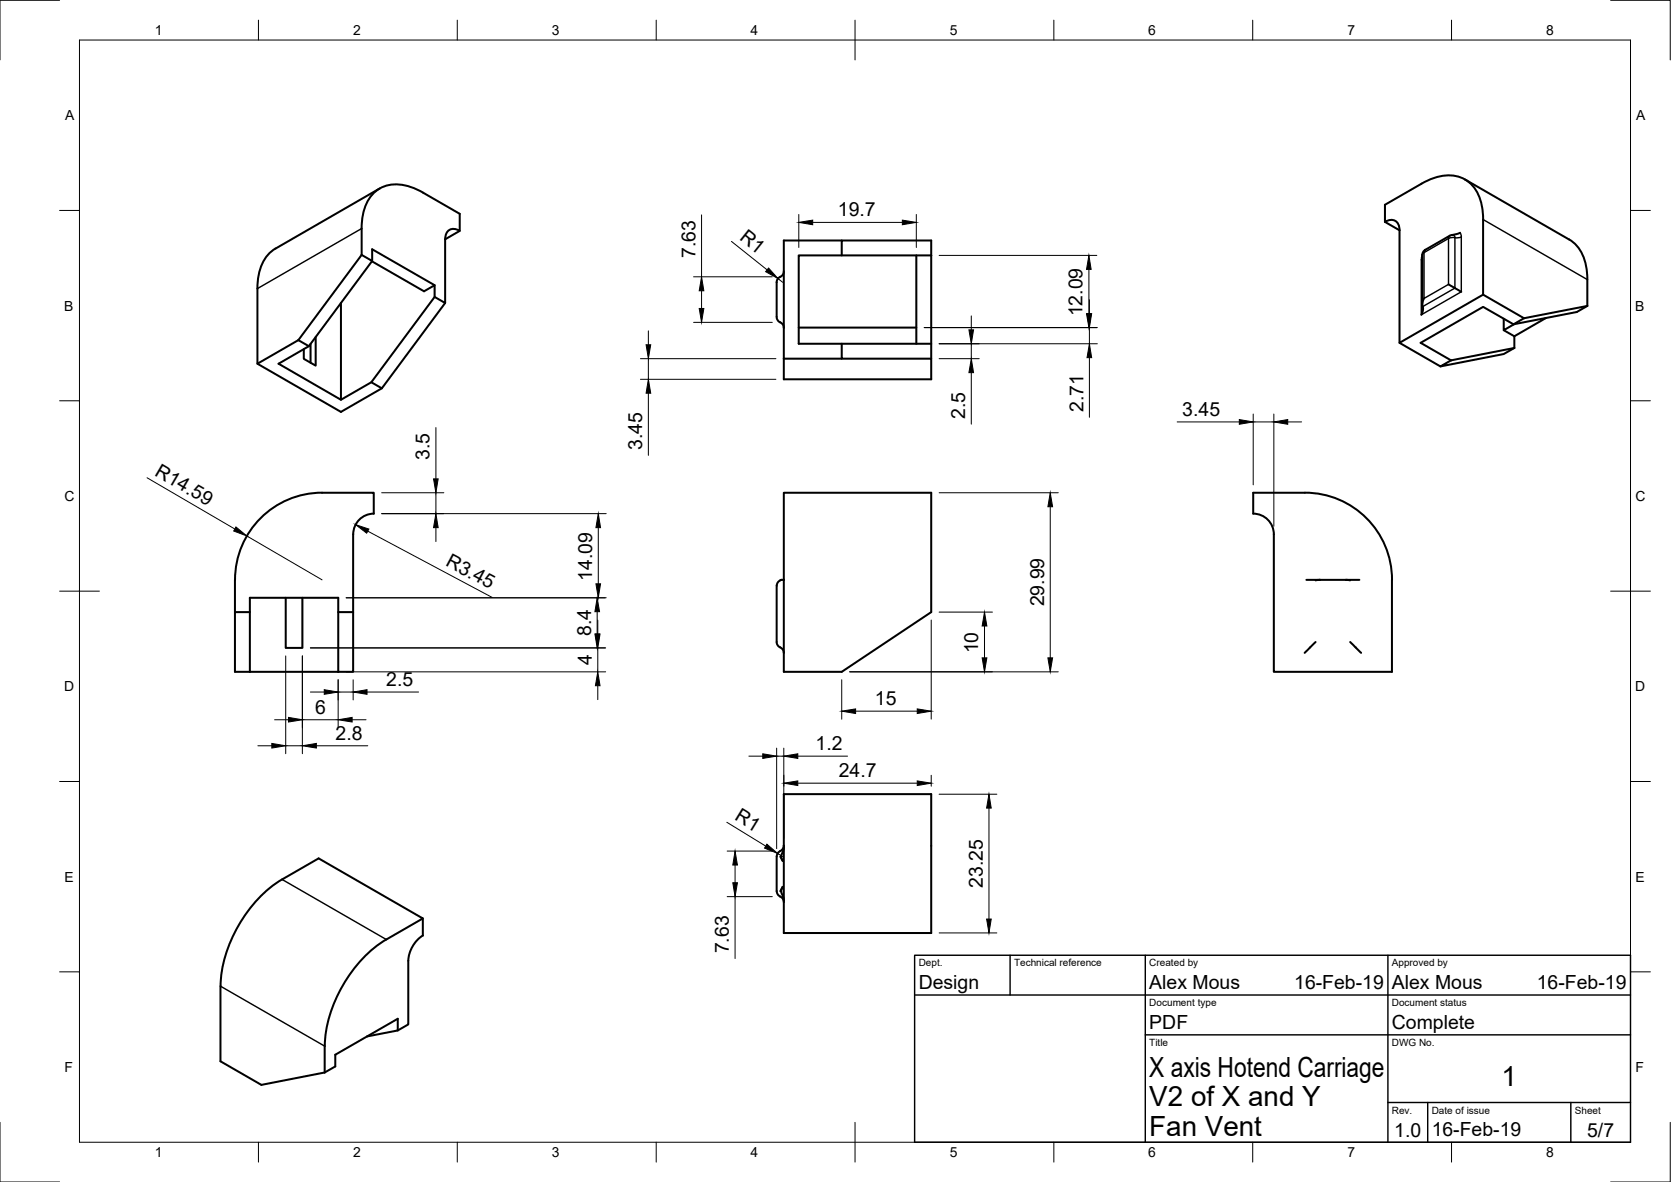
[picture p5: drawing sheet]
<svg xmlns="http://www.w3.org/2000/svg" width="420mm" height="297mm" viewBox="0 0 420 297" stroke-linecap="round" stroke-linejoin="round" font-family="sans-serif">
<!-- layer: Visible -->
<g fill="none" stroke="#000" stroke-width=".51">
<path d="M90.9 57.4v6.7M95.5 47.4l-26.2 15.1M106.4 48.4l9.2 5.3v4.3l-3.7 2.1M106.4 48.4a11.9 11.9 0 0 0-9.8-1.6 9.6 9.6 0 0 0-5.6 8.8l-.1 1.8M115.6 58a2.24 2.24 0 0 0-2.6-.2 2.24 2.24 0 0 0-1.1 2.3M348.2 55.8l3.7 2.1M348.2 55.8a2.24 2.24 0 0 1 2.6-.3 2.24 2.24 0 0 1 1.1 2.4M357.4 46.2l-9.2 5.3v4.3M357.4 46.2a11.9 11.9 0 0 1 9.9-1.6 9.6 9.6 0 0 1 5.5 8.8l.1 1.8M364.5 59.3l-6.1 3.5a1.49 1.49 0 0 0-.8 1.3v12.4M367.1 58.5l-2.6 .7M368.3 45.1l26.3 15.1"/>
<path d="M372.9 55.2v18.8l-21 12.2v-28.3M69.3 62.4a10.4 10.4 0 0 0-4.5 8.8l-.1 20.2 21 12.1 10.3-5.9M90.9 64.1l2.7 1.5M90.9 64.1l-15.9 21.4M93.5 65.7l13.1 7.5 2.7-1.5v2.9l-15.9 21.5-7.7 4.4M109.3 71.7l-15.7-9.1v3l-15.9 21.4-7.7 4.4 15.7 9.1v-24.4M111.9 60.1v16l-2.6-1.5M111.9 76.1l-15.9 21.5-2.6-1.5M197.1 68.2a1.98 1.98 0 0 1-1.4 1.7l-.4 1v8.7a1.98 1.98 0 0 0 1.4 1.8l.4 1M211.6 64.2v-3.8h22.5v3.8M211.6 60.4h-14.5v29.7M230.4 64.2v22.2"/>
<path d="M234.1 64.2v25.9M234.1 64.2h-33.3v22.2h33.3M358.1 75a2.92 2.92 0 0 0-.3 2.6l-.4 1.5M364.2 71.5l3.2 1.8M372.9 74l10.3 6M383.2 80l-2.6 1.5M388.7 79.9l-7.9 4.6M394.6 60.2a10.4 10.4 0 0 1 4.5 8.8v7.9M399.1 76.9l-2.6 1.5-15.9 3.1-7.7-4.4-15.7 9.1 7.6 4.4M399.1 76.9l-15.9 3.1M75 85.5l-10.3 5.9M75 85.5l2.7 1.5"/>
<path d="M78.1 86.4v4.8M79.4 84.7v7.2l-3-1.7v-2.5M197.1 90.1h14.5M200.8 82.3h29.6M211.6 86.4v3.7h22.5v5.2h-37v-5.2M351.9 86.2l10.3 5.9M378.1 80.1v2.9l2.6-1.5M378.1 83l2.7 1.5M380.8 87.4l-2.7 1.6-15.9 3.1 2.6-1.5M380.8 84.5v2.9M380.8 87.4l-16 3.2M197.1 123.8h37v30l-22.5 15h-14.5z"/>
<path d="M315.1 123.8h13a21.9 21.9 0 0 1 21.9 21.9v23.1h-29.7v-34.5a5.2 5.2 0 0 0-5.2-5.2zM59.1 153.8h3.7M71.8 150.2v12.6h4.2v-12.6M85 153.8h3.8v-19.5a5.2 5.2 0 0 1 5.2-5.2v-5.3h-13a21.9 21.9 0 0 0-21.9 21.9v23.1h25.9M88.8 153.8v15h-3.8M196.4 145.7h.7M196.4 145.7l-.7 .6-.4 .9v14.1a1.99 1.99 0 0 0 1.4 1.7l.4 1.1M328.5 145.7h3.4M331.9 145.7l-1.1 .1M331.9 145.7h6.5M338.4 145.7l1.1 .1M338.4 145.7h3.4"/>
<path d="M62.8 168.8v-18.6h22.2v18.6M330.8 161.3l-2.8 2.8M339.5 161.3l2.7 2.8M197.1 199.6h37v34.9h-37zM197.1 212.9l-.7 2.3 .4 1.1-.6-1M197.1 212.5l-.4 .9-1 .9-.4 .6v9.1M70.9 221l9.2-5.3 26.2 15.1-9.2 5.3M70.9 221a34.2 34.2 0 0 0-15.4 26.8l-.1 18.9 10.3 5.9 15.9-3.1M97.2 236.1a34.2 34.2 0 0 0-15.5 26.8l-.1 6.6M106.3 230.8v4.3M106.3 235.1a8.1 8.1 0 0 0-3.6 6.3v16l-2.7 1.6M195.3 223.9l.2 .7 .7 .7"/>
<path d="M196.2 225.3l.7 .7 .2 .7M196.2 224l.6-1.1-.4 1.1 .7 2.3M92.3 260.5l7.7-1.5v-3l-15.7 9.1v2.9l-2.7 1.5"/>
</g>
<!-- layer: Visible Narrow -->
<g fill="none" stroke="#000" stroke-width=".36">
<path d="M90.9 57.4l-26.2 15.1M364.2 59.9v11.6l-6.1 3.5v-11.5M364.2 59.9l-6.1 3.6M364.5 59.2l-.3 .7M365.3 59a.59 .59 0 0 1 .5 .7M365.8 59.7v12.7l-8.1 4.7M365.8 59.7h-.8l-.8 .2M367.1 58.5l.3 1M367.4 59.5v13.8l-10 5.8v-13.8M367.4 59.5l-.7 .3-.9-.1M372.9 55.2l26.2 15.1M357.6 65.1l-.2 .2"/>
<path d="M357.6 64.1l-.2 1.2M358.1 63.5l-.5 .6M358.4 62.8l-.3 .7M70.9 221l26.2 15.1M55.4 247.8l26.2 15.1"/>
</g>
<!-- layer: Border -->
<g fill="none" stroke="#000" stroke-width=".25">
<path d="M15 .1h-15v15M20 10.1h390v276.9h-390zM65 5.1v5M115 5.1v5M165 5.1v5M215 5.1v10M265 5.1v5M315 5.1v5M365 5.1v5M405 .1h15v15M15 52.9h5M410 52.9h5"/>
<path d="M15 100.7h5M410 100.7h5M15 148.6h10M405 148.6h10M15 196.4h5M410 196.4h5M15 244.2h5M410 244.2h5M0 282.1v14.9h15M65 287v5M115 287v5M165 287v5"/>
<path d="M215 282.1v9.9M265 287v5M315 287v5M365 287v5M420 282.1v14.9h-15"/>
</g>
<!-- layer: TitleBlock -->
<path d="M230 240.1h180v46.9h-180zM230 250h180M254 240.1v9.9M288 240.1v46.9M349 240.1v46.9M288 260.1h122M349 277.1h61M359 277.1v9.9M395 277.1v9.9" fill="none" stroke="#000" stroke-width=".36"/>
<!-- layer: Dimensions -->
<g fill="none" stroke="#000" stroke-width=".25">
<path d="M176.4 54v15.6M200.9 53.9v8.3M204.3 55.9h22.6M230.4 53.9v8.3M174.4 69.6h19.8M176.4 73.1v4.4M183.9 60.7l9 7.1M195.6 70l1.2 .9M236.1 64.2h39.7M244.2 79.4v3.5M273.8 67.7v11.1M273.9 75.3v3.5"/>
<path d="M161 90.1h34.1M161 95.3h34.1M163 83.1v3.5M163 90.1v5.2M163 98.8v15.6M174.4 81h19.8M232.4 82.3h43.5M236.1 90.1h10.1M236.1 86.4h39.8M244.2 86.4v3.7M244.2 93.6v13M273.9 82.3v4.1"/>
<path d="M273.9 89.9v15M109.6 107.4v12.9M296 106h15.6M315.1 104v17.8M315.1 106h5.2M320.3 104v28.3M323.8 106h3.5M37 120.1l22 12.8M62.1 134.7l18.9 11M92.5 133.5l31.3 16.6M96 129.1h56.4M96 123.8h15.6"/>
<path d="M109.6 123.8v5.3M109.6 132.6v3.5M150.4 132.6v14.1M236.1 123.8h30M264.1 127.3v38M87 150.2h65.4M150.2 153.7v5.6M150.3 155.8v3.5M234.1 155.8v24.9M236.1 153.8h13.4M247.5 157.3v8M71.8 164.8v24.6"/>
<path d="M76 164.8v24.6M78 162.8h74.3M78 173.9h3.5M85 170.8v12.1M85 173.9h3.8M87 168.8h65.3M88.8 170.8v5.1M92.3 173.9h12.9M150.3 162.8v6M150.3 172.3v3.5M211.6 170.8v9.9M213.6 168.8h52.5"/>
<path d="M215.1 178.7h15.5M64.8 187.4h3.5M69 180.9h3.5M71.8 187.4h4.2M76 180.9h9M79.5 187.4h13M88.5 180.9h3.5M188.3 190h3.5M195.3 188v25.3M195.3 190h1.8M197.1 188v22.6M200.6 190h12.5"/>
<path d="M200.6 196.8h30M234.1 194.8v2.8M236.1 199.6h14.6M182.8 206.6l9.7 6M182.8 213.9h11.4M184.8 217.4v4.4M195.5 214.5l1.3 .8M248.7 203.1v27.9M182.8 225.3h11.4M184.8 225.3v15.6M236.1 234.4h14.6"/>
</g>
<g fill="#000" stroke="#000" stroke-width=".25">
<path d="M200.9 55.9l3.4-.6v1.2zM226.9 55.3l3.5 .6-3.5 .6zM175.8 77.5h1.2l-.6 3.5zM176.4 69.6l.6 3.5h-1.2zM193.3 67.4l2.3 2.6-3.1-1.7zM273.8 64.2l.6 3.5h-1.2zM273.2 78.8h1.2l-.6 3.5zM273.3 78.8h1.2l-.6 3.5zM162.5 86.6h1.1l-.6 3.5zM163 95.3l.6 3.5h-1.1zM243.6 82.9h1.2l-.6 3.5zM244.2 90.1l.6 3.5h-1.2z"/>
<path d="M273.9 86.4l.6 3.5h-1.2zM311.6 105.4l3.5 .6-3.5 .6zM320.3 106l3.5-.6v1.2zM59.3 132.4l2.8 2.3-3.3-1.3zM89.4 131.8l3.4 1.2-.6 1zM109.6 129.1l.6 3.5h-1.2zM109 120.3h1.2l-.6 3.5zM150.4 129.1l.6 3.5h-1.2zM264.1 123.8l.6 3.5h-1.2zM150.2 150.2l.5 3.5h-1.1zM149.6 159.3h1.1l-.5 3.5zM149.7 159.3h1.2l-.6 3.5z"/>
<path d="M149.8 146.7h1.2l-.6 3.5zM247.5 153.8l.6 3.5h-1.1zM81.5 173.3l3.5 .6-3.5 .6zM88.8 173.9l3.5-.6v1.2zM150.3 168.8l.6 3.5h-1.2zM211.6 178.7l3.5-.6v1.2zM230.6 178.1l3.5 .6-3.5 .6zM247 165.3h1.1l-.6 3.5zM263.5 165.3h1.2l-.6 3.5zM68.3 186.8l3.5 .6-3.5 .6zM72.5 180.3l3.5 .6-3.5 .5zM76 187.4l3.5-.6v1.2z"/>
<path d="M85 180.9l3.5-.6v1.1zM191.8 189.4l3.5 .6-3.5 .6zM197.1 190l3.5-.6v1.2zM197.1 196.8l3.5-.6v1.2zM230.6 196.2l3.5 .6-3.5 .6zM184.8 213.9l.6 3.5h-1.1zM192.8 212.1l2.7 2.4-3.3-1.4zM248.7 199.6l.5 3.5h-1.1zM184.3 221.8h1.1l-.6 3.5zM248.1 231h1.1l-.5 3.4z"/>
</g>
<g font-size="7">
<text x="289" y="270.6">X axis Hotend Carriage</text>
<text x="377.5" y="273">1</text>
<text x="289" y="278.1">V2 of X and Y</text>
<text x="289" y="285.5">Fan Vent</text>
</g>
<g font-size="4.9">
<text x="210.7" y="54.3">19.7</text>
<text x="174.8" y="64.8" transform="rotate(-90 174.8 64.8)">7.63</text>
<text x="185.7" y="60.2" transform="rotate(39 185.7 60.2)">R1</text>
<text x="272.2" y="79.5" transform="rotate(-90 272.2 79.5)">12.09</text>
<text x="242.7" y="105.2" transform="rotate(-90 242.7 105.2)">2.5</text>
<text x="272.4" y="103.5" transform="rotate(-90 272.4 103.5)">2.71</text>
<text x="297.3" y="104.5">3.45</text>
<text x="161.5" y="113.1" transform="rotate(-90 161.5 113.1)">3.45</text>
<text x="38.7" y="119.3" transform="rotate(30 38.7 119.3)">R14.59</text>
<text x="108" y="115.5" transform="rotate(-90 108 115.5)">3.5</text>
<text x="111.8" y="142" transform="rotate(28 111.8 142)">R3.45</text>
<text x="148.9" y="145.9" transform="rotate(-90 148.9 145.9)">14.09</text>
<text x="262.5" y="152.4" transform="rotate(-90 262.5 152.4)">29.99</text>
<text x="148.6" y="159.9" transform="rotate(-90 148.6 159.9)">8.4</text>
<text x="148.8" y="167.1" transform="rotate(-90 148.8 167.1)">4</text>
<text x="246" y="164.2" transform="rotate(-90 246 164.2)">10</text>
<text x="97.1" y="172.3">2.5</text>
<text x="79.2" y="179.3">6</text>
<text x="220" y="177.2">15</text>
<text x="84.4" y="185.9">2.8</text>
<text x="205.1" y="188.5">1.2</text>
<text x="210.9" y="195.3">24.7</text>
<text x="184.5" y="205.9" transform="rotate(32 184.5 205.9)">R1</text>
<text x="247.1" y="223.1" transform="rotate(-90 247.1 223.1)">23.25</text>
<text x="183.3" y="239.6" transform="rotate(-90 183.3 239.6)">7.63</text>
<text x="231" y="248.5">Design</text>
<text x="289" y="248.5">Alex Mous</text>
<text x="325.4" y="248.5">16-Feb-19</text>
<text x="350" y="248.5">Alex Mous</text>
<text x="386.4" y="248.5">16-Feb-19</text>
<text x="289" y="258.6">PDF</text>
<text x="350" y="258.6">Complete</text>
<text x="350.6" y="285.7">1.0</text>
<text x="360" y="285.5">16-Feb-19</text>
<text x="399.1" y="285.7">5/7</text>
</g>
<g font-size="3.5">
<text x="39" y="8.8">1</text>
<text x="88.8" y="8.8">2</text>
<text x="138.8" y="8.8">3</text>
<text x="188.7" y="8.8">4</text>
<text x="238.8" y="8.8">5</text>
<text x="288.7" y="8.8">6</text>
<text x="338.8" y="8.8">7</text>
<text x="388.8" y="8.8">8</text>
<text x="16.4" y="30.2">A</text>
<text x="411.4" y="30.2">A</text>
<text x="16.2" y="78">B</text>
<text x="411.2" y="78">B</text>
<text x="16.2" y="125.9">C</text>
<text x="411.2" y="125.9">C</text>
<text x="16.2" y="173.7">D</text>
<text x="411.2" y="173.7">D</text>
<text x="16.2" y="221.6">E</text>
<text x="411.2" y="221.6">E</text>
<text x="16.2" y="269.4">F</text>
<text x="411.2" y="269.4">F</text>
<text x="39" y="290.8">1</text>
<text x="88.8" y="290.8">2</text>
<text x="138.8" y="290.8">3</text>
<text x="188.7" y="290.8">4</text>
<text x="238.8" y="290.8">5</text>
<text x="288.7" y="290.8">6</text>
<text x="338.8" y="290.8">7</text>
<text x="388.8" y="290.8">8</text>
</g>
<g font-size="2.5">
<text x="231" y="242.9">Dept.</text>
<text x="255" y="242.9">Technical reference</text>
<text x="289" y="242.9">Created by</text>
<text x="350" y="242.9">Approved by</text>
<text x="289" y="252.8">Document type</text>
<text x="350" y="252.8">Document status</text>
<text x="289" y="262.9">Title</text>
<text x="350" y="262.9">DWG No.</text>
<text x="350" y="279.9">Rev.</text>
<text x="360" y="279.9">Date of issue</text>
<text x="396" y="279.9">Sheet</text>
</g>
</svg>
